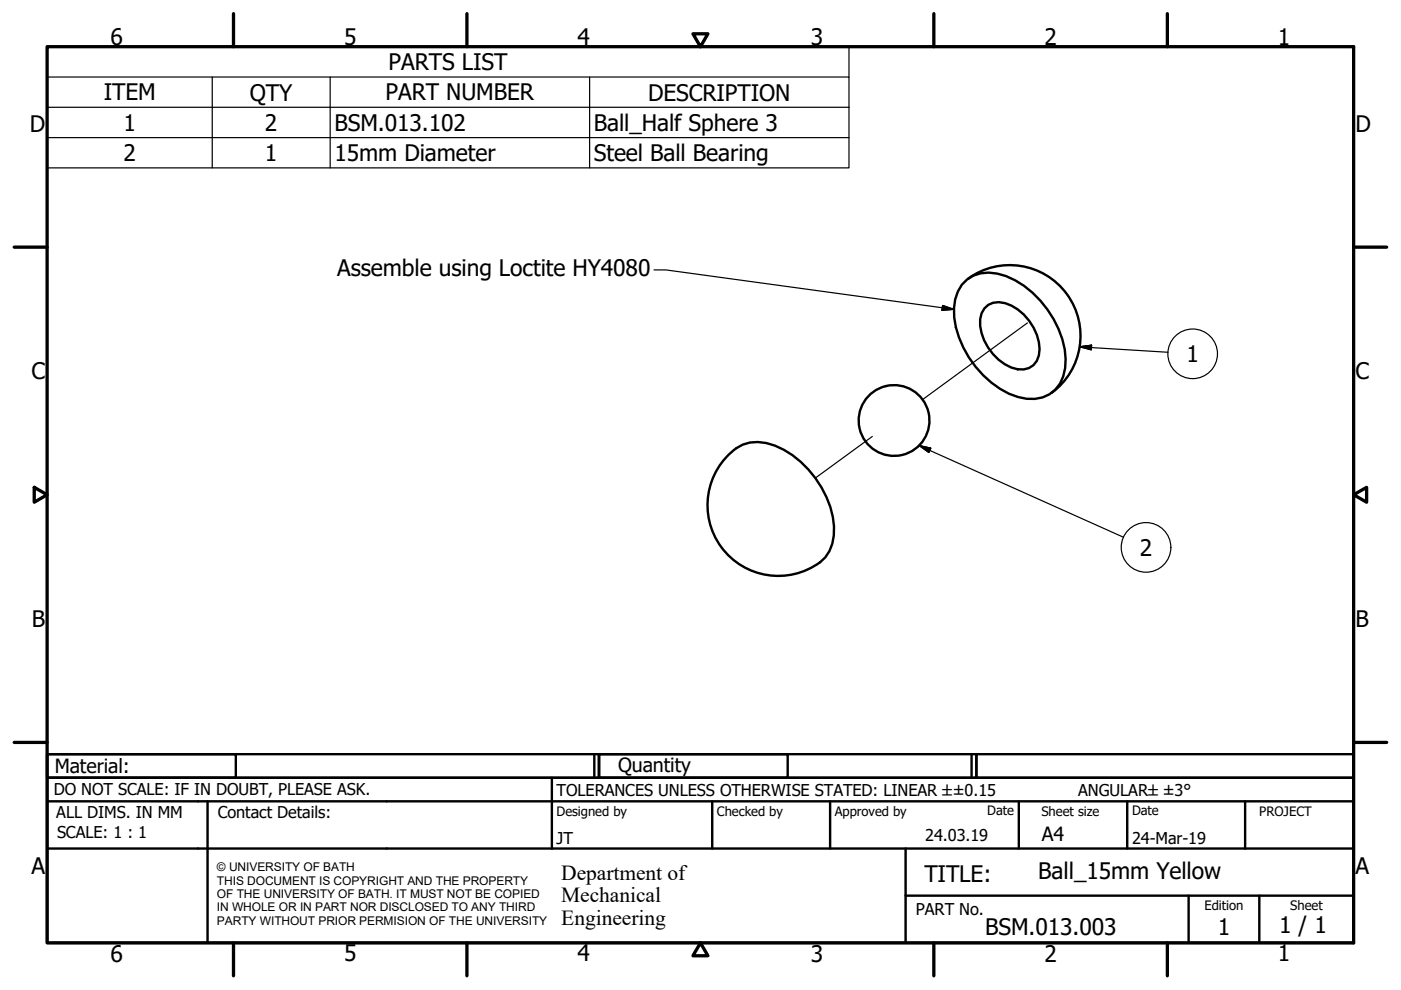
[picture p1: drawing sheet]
<svg xmlns="http://www.w3.org/2000/svg" width="297mm" height="210mm" viewBox="0 0 297 210" stroke-linecap="round" stroke-linejoin="round" font-family="sans-serif">
<!-- layer: Tweak Trail (ISO) -->
<path d="M217.8 68.5l-22.2 16.2M185 92.5l-12.1 8.9" fill="none" stroke="#000" stroke-width=".25"/>
<!-- layer: Visible (ISO) -->
<g fill="none" stroke="#000" stroke-width=".51">
<path d="M205 59.3a7.6 7.6 0 0 1 6.4-1.3 18.9 18.9 0 0 1 12 9.6 15.5 15.5 0 0 1 2 12.2 6.9 6.9 0 0 1-7.7 4.8 17.4 17.4 0 0 1-10.9-6.8 19.5 19.5 0 0 1-4.5-12.5 8.1 8.1 0 0 1 2.7-6zM205.2 59.1a15 15 0 0 1 21 3.3 15 15 0 0 1-3.3 20.9M208.7 65.4a4 4 0 0 1 4.4-1.1 11 11 0 0 1 7.3 9.7 3.9 3.9 0 0 1-4.6 4.3 10.7 10.7 0 0 1-8-10.6l.3-1.3zM153.9 97a8.4 8.4 0 0 1 10.4-2.5 21.1 21.1 0 0 1 12.5 17.1 8.5 8.5 0 0 1-5.6 9.1 15 15 0 0 1-18.3-4.7 15 15 0 0 1 1-19z"/>
<circle cx="189.6" cy="89.2" r="7.5"/>
</g>
<!-- layer: Symbol (ISO) -->
<g fill="none" stroke="#000" stroke-width=".25">
<path d="M10 16.3v-6.4h170v6.4M10 16.3h170v6.4M10 16.3v19.3h170v-12.9M45 16.3v19.3M70 16.3v19.3M125 16.3v19.3M10 22.7h170M10 29.2h170M138.7 57.2h2.5l61 8.4M199.9 64.8l2.3 .8-2.5 .2zM228.9 73.5l2.5-.3v1zM228.9 73.5l18.7 1.2"/>
<path d="M194.9 94.5l2.4 .5-.4 .9zM194.9 94.5l43.3 19.4"/>
<circle cx="252.9" cy="75" r="5.3"/>
<circle cx="243" cy="116.1" r="5.3"/>
</g>
<!-- layer: Border (ISO) -->
<g fill="none" stroke="#000" stroke-width=".7">
<path d="M10 9.9h277v190h-277zM49.5 2.9v7M99 2.9v7M146.9 7.2h3.2l-1.6 2.7zM198 2.9v7M247.5 2.9v7M3 52.4h7M287 52.4h7M7.3 103.3l2.7 1.6-2.7 1.6zM287 104.9l2.8-1.6v3.2zM3 157.4h7M287 157.4h7"/>
<path d="M49.5 199.9v7M99 199.9v7M148.5 199.9l1.6 2.7h-3.2zM198 199.9v7M247.5 199.9v7"/>
</g>
<!-- layer: Title (ISO) -->
<g fill="none" stroke="#000" stroke-width=".51">
<path d="M10 159.9h40v5h-40zM10 159.9h117v5h-117zM126 159.9v5M127 159.9h40v5h-40zM127 159.9h80v5h-80zM206 159.9v5M207 159.9h80v5h-80zM10 169.9v-5h277v5M10 169.9h277v30h-277zM10 179.9h277M44 169.9v30M117 164.9v15"/>
<path d="M151 169.9v10M176 169.9v10M192 179.9v20M216 169.9v10M239 169.9v10M264 169.9v10M192 189.9h95M252 189.9v10M267 189.9v10"/>
</g>
<!-- layer: Symbol (ISO) -->
<path d="M199.7 65.8l2.5-.2zM199.9 64.8l2.3 .8-2.5 .2zM228.9 73.5l2.5-.3zM228.9 73.5l2.5-.3v1zM194.9 94.5l2.4 .5zM194.9 94.5l2.4 .5-.4 .9z" fill="#000" stroke="#000" stroke-width=".25"/>
<g font-size="4.8">
<text x="23.4" y="9.5">6</text>
<text x="72.9" y="9.5">5</text>
<text x="122.4" y="9.5">4</text>
<text x="171.9" y="9.5">3</text>
<text x="221.4" y="9.5">2</text>
<text x="270.9" y="9.5">1</text>
<text x="82.4" y="14.9">PARTS LIST</text>
<text x="22" y="21.3">ITEM</text>
<text x="53" y="21.3">QTY</text>
<text x="81.8" y="21.3">PART NUMBER</text>
<text x="137.4" y="21.3">DESCRIPTION</text>
<text x="6.3" y="27.9">D</text>
<text x="26.2" y="27.7">1</text>
<text x="56.2" y="27.7">2</text>
<text x="70.9" y="27.7">BSM.013.102</text>
<text x="125.9" y="27.8">Ball_Half Sphere 3</text>
<text x="287.4" y="27.9">D</text>
<text x="26.2" y="34.2">2</text>
<text x="56.2" y="34.1">1</text>
<text x="70.9" y="34.1">15mm Diameter</text>
<text x="125.9" y="34.2">Steel Ball Bearing</text>
<text x="71.5" y="58.6">Assemble using Loctite HY4080</text>
<text x="251.5" y="76.8">1</text>
<text x="6.7" y="80.4">C</text>
<text x="287.4" y="80.4">C</text>
<text x="241.7" y="117.8">2</text>
<text x="6.8" y="132.9">B</text>
<text x="287.4" y="132.9">B</text>
<text x="6.7" y="185.4">A</text>
<text x="287.4" y="185.4">A</text>
<text x="196" y="187">TITLE:</text>
<text x="220.1" y="186.4">Ball_15mm Yellow</text>
<text x="271.2" y="197.9">1 / 1</text>
<text x="23.4" y="203.9">6</text>
<text x="72.9" y="203.8">5</text>
<text x="122.4" y="203.8">4</text>
<text x="171.9" y="203.9">3</text>
<text x="208.9" y="198.2">BSM.013.003</text>
<text x="221.4" y="203.9">2</text>
<text x="258.2" y="198.2">1</text>
<text x="270.9" y="203.8">1</text>
</g>
<g font-size="4.6">
<text x="119" y="186.5">Department of</text>
<text x="119" y="191.3">Mechanical</text>
<text x="119" y="196">Engineering</text>
</g>
<g font-size="4.1">
<text x="11.6" y="163.9">Material:</text>
<text x="131" y="163.7">Quantity</text>
<text x="220.9" y="178.4">A4</text>
</g>
<g font-size="3.5">
<text x="11.4" y="168.5">DO NOT SCALE: IF IN DOUBT, PLEASE ASK.</text>
<text x="11.9" y="173.5">ALL DIMS. IN MM</text>
<text x="46.2" y="173.5">Contact Details:</text>
<text x="118" y="168.8">TOLERANCES UNLESS OTHERWISE STATED: LINEAR ±±0.15</text>
<text x="228.6" y="168.8">ANGULAR±±3°</text>
<text x="12.1" y="177.6">SCALE: 1 : 1</text>
<text x="118" y="178.9">JT</text>
<text x="196.2" y="178.3">24.03.19</text>
<text x="240" y="178.9">24-Mar-19</text>
<text x="194.2" y="194.1">PART No.</text>
</g>
<g font-size="2.8">
<text x="118" y="173">Designed by</text>
<text x="152" y="173">Checked by</text>
<text x="177" y="173">Approved by</text>
<text x="209.3" y="172.9">Date</text>
<text x="220.8" y="173">Sheet size</text>
<text x="240" y="172.9">Date</text>
<text x="267" y="172.9">PROJECT</text>
<text x="255.4" y="193">Edition</text>
<text x="273.6" y="193">Sheet</text>
</g>
<g font-size="2.5">
<text x="46" y="184.7">© UNIVERSITY OF BATH</text>
<text x="46" y="187.6">THIS DOCUMENT IS COPYRIGHT AND THE PROPERTY</text>
<text x="46" y="190.4">OF THE UNIVERSITY OF BATH. IT MUST NOT BE COPIED</text>
<text x="46" y="193.2">IN WHOLE OR IN PART NOR DISCLOSED TO ANY THIRD</text>
<text x="46" y="196.1">PARTY WITHOUT PRIOR PERMISION OF THE UNIVERSITY</text>
</g>
</svg>
